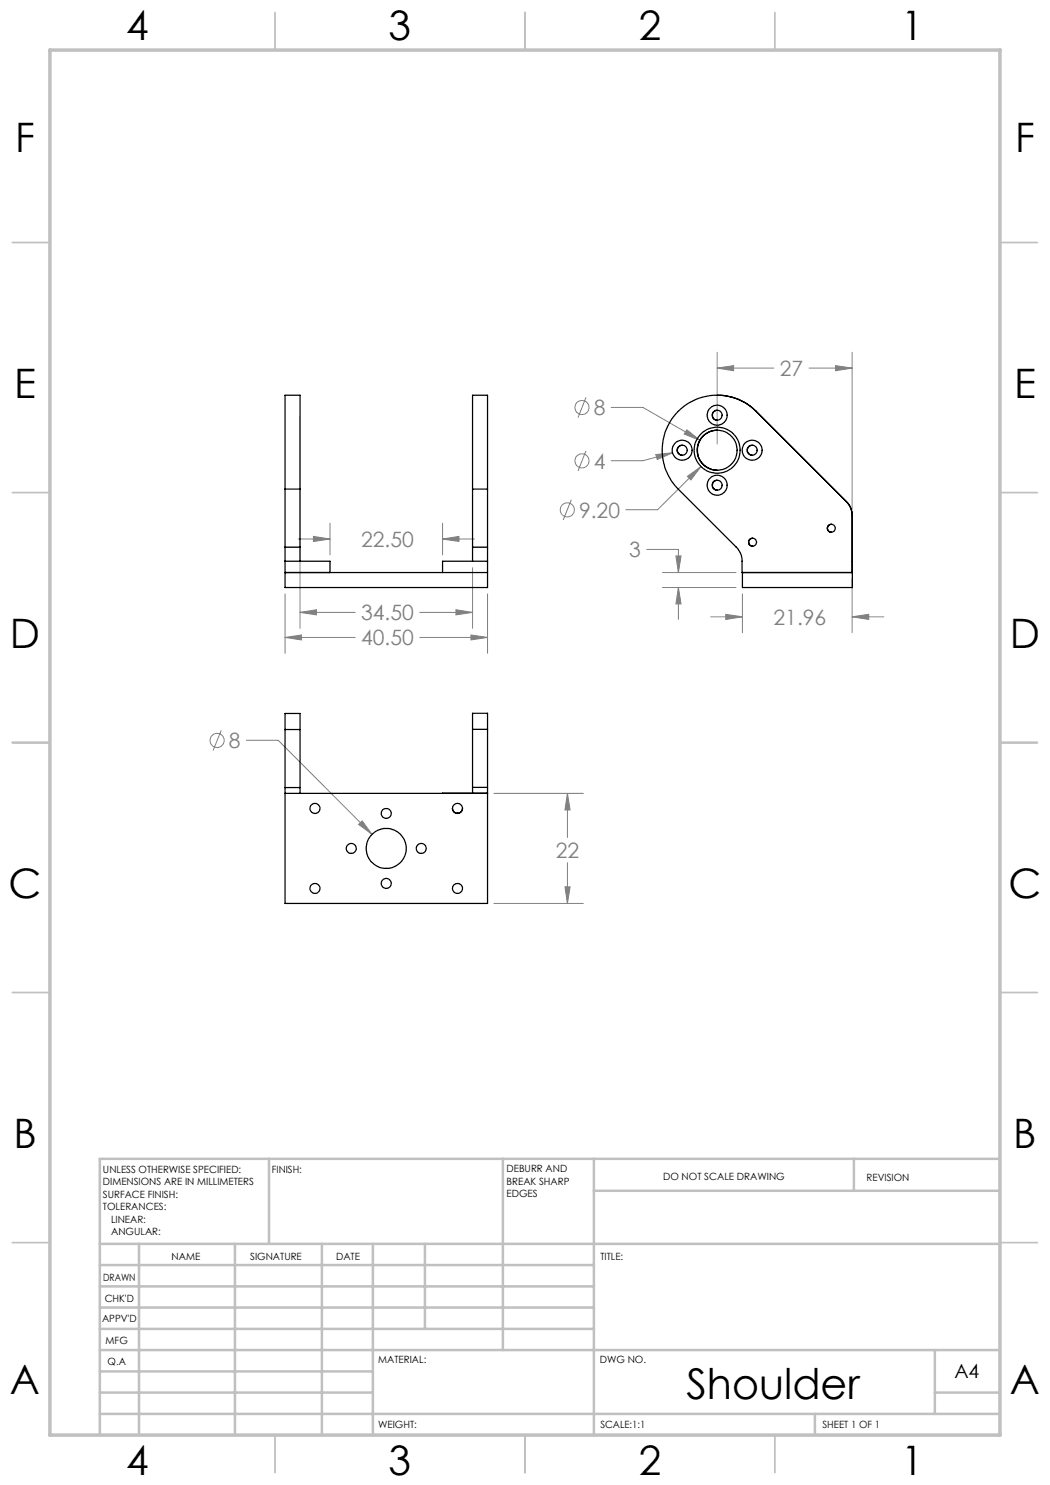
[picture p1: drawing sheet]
<svg xmlns="http://www.w3.org/2000/svg" width="210mm" height="297mm" viewBox="0 0 210 297" stroke-linecap="round" stroke-linejoin="round" font-family="sans-serif">
<g fill="none" stroke="#808080" stroke-width=".2">
<path d="M117.2 79.5l-1.6 4M143.4 73.6l3.3-.5v1.1zM143.4 70.4v18.4M143.4 73.6h11.4M161.8 73.6h8.6M167.1 73.1l3.3 .5-3.3 .6zM170.4 70.4v31.5M60 83.3v42.4M114.3 99.9l-1.7 4.1M117.2 90.2l-1.6 4M122.2 81.5h6.4l11.4 6.5M131.2 90.9l3.3-.3-3.1 1.3z"/>
<path d="M134.5 90.6l-5.9 1.5h-6.4M137.4 86l2.6 2-3.2-1.2zM137.5 95.3l2.7-2-2 2.7zM140.2 93.3l-8.7 8.6h-6.3M57 118.8v11.9M59.7 107.8h6.3M62.7 107.3l3.3 .5-3.3 .5zM66 104.6v6.4M88.5 107.8l3.3-.5v1zM88.5 104.6v6.4M88.5 107.8h6.4M94.5 113.5v12.2"/>
<path d="M97.5 118.8v11.9M129.3 109.9h6.4v4.6M132.5 114.5h14.7M132.5 117.5h14.7M135.2 111.2h1l-.5 3.3zM135.7 117.5l.5 3.3h-1zM135.7 117.5v6.4M148.5 118.8v7.7M170.4 115.8v10.7M57 127.5l3.3-.5v1zM57 127.5h14M60 122.5l3.3-.5v1z"/>
<path d="M60 122.5h11M84 127.5h13.5M84 122.5h10.5M91.2 122l3.3 .5-3.3 .5zM94.2 127l3.3 .5-3.3 .5zM142.1 123.4h6.4M145.2 122.9l3.3 .5-3.3 .5zM170.4 123.4l3.3-.5v1zM170.4 123.4h6.4M44.2 146.1l-1.6 4M49.3 148.1h6.3l18.8 18.8M98.8 158.7h17.9"/>
<path d="M113.5 158.7l.5 3.3h-1zM113.5 158.7v8.8M72.4 164.2l2 2.7-2.7-2zM113 177.4h1l-.5 3.3zM113.5 172.5v8.2M98.8 180.7h17.9"/>
<circle cx="116.4" cy="92.2" r="1.41"/>
<circle cx="116.4" cy="81.5" r="1.4"/>
<circle cx="113.5" cy="102" r="1.41"/>
<circle cx="43.4" cy="148.1" r="1.42"/>
</g>
<g fill="none" stroke="#c0c0c0" stroke-width=".35">
<path d="M55 2.5v7.5M105 2.5v7.5M155 2.5v7.5M2.5 48.5h7.5M200 48.5h7.5M2.5 98.5h7.5M200 98.5h7.5M2.5 148.5h7.5M200 148.5h7.5M2.5 198.5h7.5M200 198.5h7.5M2.5 248.5h7.5"/>
<path d="M200 248.5h7.5M55 287v7.5M105 287v7.5M155 287v7.5"/>
</g>
<g fill="none" stroke="#c0c0c0" stroke-width=".5">
<path d="M53.8 231.8v17M100.6 231.8v38.2M118.8 231.8v55.2M118.8 238.2h81.2M170.8 231.8v6.4M200 231.8h-180v55.2M20 248.8h180M20 257.3h98.8M20 253h98.8M27.8 248.8v38.2M47 248.8v38.2M64.4 248.8v38.2"/>
<path d="M74.6 248.8v38.2M85 248.8v17M20 265.8h98.8M20 261.5h98.8M20 278.5h54.6M20 274.3h54.6M20 270h180M187 278.5h13M187 270v12.8M20 282.8h180M163 282.8v4.2"/>
</g>
<path d="M10 10h190v277h-190z" fill="none" stroke="#c0c0c0" stroke-width=".7"/>
<path d="M57 127.5l3.3-.5v1zM94.2 127l3.3 .5-3.3 .5zM60 122.5l3.3-.5v1zM91.2 122l3.3 .5-3.3 .5zM62.7 107.3l3.3 .5-3.3 .5zM88.5 107.8l3.3-.5v1zM113.5 158.7l.5 3.3h-1zM113 177.4h1l-.5 3.3zM72.4 164.2l-.7 .7 2.7 2zM137.5 95.3l.7 .7 2-2.7zM137.4 86l-.6 .8 3.2 1.2zM131.2 90.9l.2 1 3.1-1.3zM143.4 73.6l3.3-.5v1.1zM167.1 73.1l3.3 .5-3.3 .6zM170.4 123.4l3.3-.5v1zM145.2 122.9l3.3 .5-3.3 .5zM135.2 111.2h1l-.5 3.3zM135.7 117.5l.5 3.3h-1z" fill="#808080"/>
<g fill="none" stroke="#000" stroke-width=".25">
<path d="M143.4 79.1a10.8 10.8 0 0 1 7.8 3.2M57 97.8v-18.7h3v18.7M57 97.8h3M57 97.8v11.6M60 97.8v11.6M94.5 97.8v-18.7h3v18.7M94.5 97.8h3M94.5 97.8v11.6M97.5 97.8v11.6M136.5 89a1.01 1.01 0 0 0-1 1 1.01 1.01 0 0 0 1 1M143.4 82.1a.99 .99 0 0 0-.9 .9 .99 .99 0 0 0 .9 1M143.4 96.1a.99 .99 0 0 0-.9 .9 .99 .99 0 0 0 .9 1"/>
<path d="M143.4 86a4 4 0 0 0-3.9 4 4 4 0 0 0 3.9 4M150.5 89a1.01 1.01 0 0 0-1 1 1.01 1.01 0 0 0 1 1M57 109.4v2.9M57 109.4h3M57 112.3v5.2h40.5v-5.2M57 112.3h9v2.2M57 114.5h40.5M60 109.4v2.9M94.5 109.4v2.9M94.5 109.4h3M97.5 109.4v2.9M97.5 112.3h-9v2.2"/>
<path d="M150.5 107.6a.79 .79 0 0 0-.8 .8 .79 .79 0 0 0 .8 .8M166.3 104.8a.81 .81 0 0 0-.8 .9 .81 .81 0 0 0 .8 .8M169.3 100.3a4.1 4.1 0 0 1 1.1 2.8M170.4 112.3h.1M170.5 103.1a3.7 3.7 0 0 0-1.2-2.8l-18.1-18a11 11 0 0 0-15.6 0 11 11 0 0 0 0 15.5l11.6 11.6a3.8 3.8 0 0 1 1.2 2.9v2.2h22.1M170.5 103.1v14.4h-22v-3M57 157.5v1.2M57 145.9v-3.2h3v3.2M57 145.9v11.6M57 157.5h3M57 145.9h3M57 158.7h40.5"/>
<path d="M60 157.5v1.2M60 145.9v11.6M94.5 157.5v1.1M94.5 145.9v-3.2h3v3.2M94.5 145.9v11.6M94.5 157.5h3M94.5 145.9h3M97.5 157.5v1.1M97.5 145.9v11.6M97.5 158.6v22.1h-40.5v-22M97.5 158.6l-9 .1M90.5 161.7a1.01 1.01 0 0 0 1 .9 1.01 1.01 0 0 0 1-.9"/>
<circle cx="136.4" cy="90.1" r="2"/>
<circle cx="136.4" cy="90" r="1.01"/>
<circle cx="143.4" cy="97" r="2"/>
<circle cx="143.4" cy="83" r="2"/>
<circle cx="143.4" cy="90" r="4.6"/>
<circle cx="143.4" cy="97" r="1"/>
<circle cx="143.4" cy="90.1" r="4"/>
<circle cx="143.4" cy="83" r=".99"/>
<circle cx="150.4" cy="90" r="1"/>
<circle cx="150.4" cy="90.1" r="2"/>
<circle cx="150.5" cy="108.4" r=".79"/>
<circle cx="166.3" cy="105.7" r=".8"/>
<circle cx="63" cy="161.7" r="1.01"/>
<circle cx="63" cy="177.7" r="1"/>
<circle cx="70.3" cy="169.7" r="1"/>
<circle cx="77.2" cy="176.7" r="1"/>
<circle cx="77.2" cy="162.7" r="1"/>
<circle cx="77.2" cy="169.7" r="4"/>
<circle cx="84.2" cy="169.7" r=".99"/>
<circle cx="91.5" cy="161.7" r="1.01"/>
<circle cx="91.5" cy="177.7" r="1"/>
</g>
<text font-size="8.5" x="137.3" y="279.7">Shoulder</text>
<g font-size="8.1">
<text x="25.2" y="8">4</text>
<text x="77.7" y="8">3</text>
<text x="127.7" y="8">2</text>
<text x="180.2" y="8">1</text>
<text x="3" y="30.4">F</text>
<text x="203" y="30.4">F</text>
<text x="2.8" y="79.6">E</text>
<text x="202.8" y="79.6">E</text>
<text x="2" y="129.6">D</text>
<text x="202" y="129.6">D</text>
<text x="1.7" y="179.6">C</text>
<text x="201.7" y="179.6">C</text>
<text x="2.7" y="229.6">B</text>
<text x="202.7" y="229.6">B</text>
<text x="2" y="278.9">A</text>
<text x="202" y="278.9">A</text>
<text x="25.2" y="295">4</text>
<text x="77.7" y="295">3</text>
<text x="127.7" y="295">2</text>
<text x="180.2" y="295">1</text>
</g>
<g font-size="4.2" fill="#808080">
<text x="156" y="75.2">27</text>
<text x="118.7" y="83">8</text>
<text x="118.7" y="93.7">4</text>
<text x="115.8" y="103.5">9.20</text>
<text x="72.2" y="109.4">22.50</text>
<text x="125.8" y="111.5">3</text>
<text x="72.2" y="124.1">34.50</text>
<text x="154.7" y="125">21.96</text>
<text x="72.2" y="129.1">40.50</text>
<text x="45.8" y="149.6">8</text>
<text x="111.2" y="171.6">22</text>
</g>
<text font-size="3.9" x="190.9" y="275.5">A4</text>
<g font-size="2">
<text x="20.6" y="234.6">UNLESS OTHERWISE SPECIFIED:</text>
<text x="20.6" y="237.1">DIMENSIONS ARE IN MILLIMETERS</text>
<text x="20.6" y="239.6">SURFACE FINISH:</text>
<text x="54.4" y="234.6">FINISH:</text>
<text x="101.3" y="234.5">DEBURR AND</text>
<text x="101.3" y="237">BREAK SHARP</text>
<text x="101.3" y="239.5">EDGES</text>
<text x="132.6" y="236">DO NOT SCALE DRAWING</text>
<text x="173.3" y="236.2">REVISION</text>
<text x="20.6" y="242.1">TOLERANCES:</text>
<text x="22.2" y="244.6">LINEAR:</text>
<text x="22.2" y="247.1">ANGULAR:</text>
<text x="34.3" y="252">NAME</text>
<text x="50" y="251.9">SIGNATURE</text>
<text x="67.2" y="251.9">DATE</text>
<text x="120.1" y="251.9">TITLE:</text>
<text x="20.6" y="256.1">DRAWN</text>
<text x="20.9" y="260.3">CHK'D</text>
<text x="20.4" y="264.4">APPV'D</text>
<text x="21.1" y="268.8">MFG</text>
<text x="21.5" y="273">Q.A</text>
<text x="75.6" y="272.5">MATERIAL:</text>
<text x="120" y="272.5">DWG NO.</text>
<text x="75.6" y="285.5">WEIGHT:</text>
<text x="120.1" y="285.6">SCALE:1:1</text>
<text x="164.5" y="285.6">SHEET 1 OF 1</text>
</g>
</svg>
